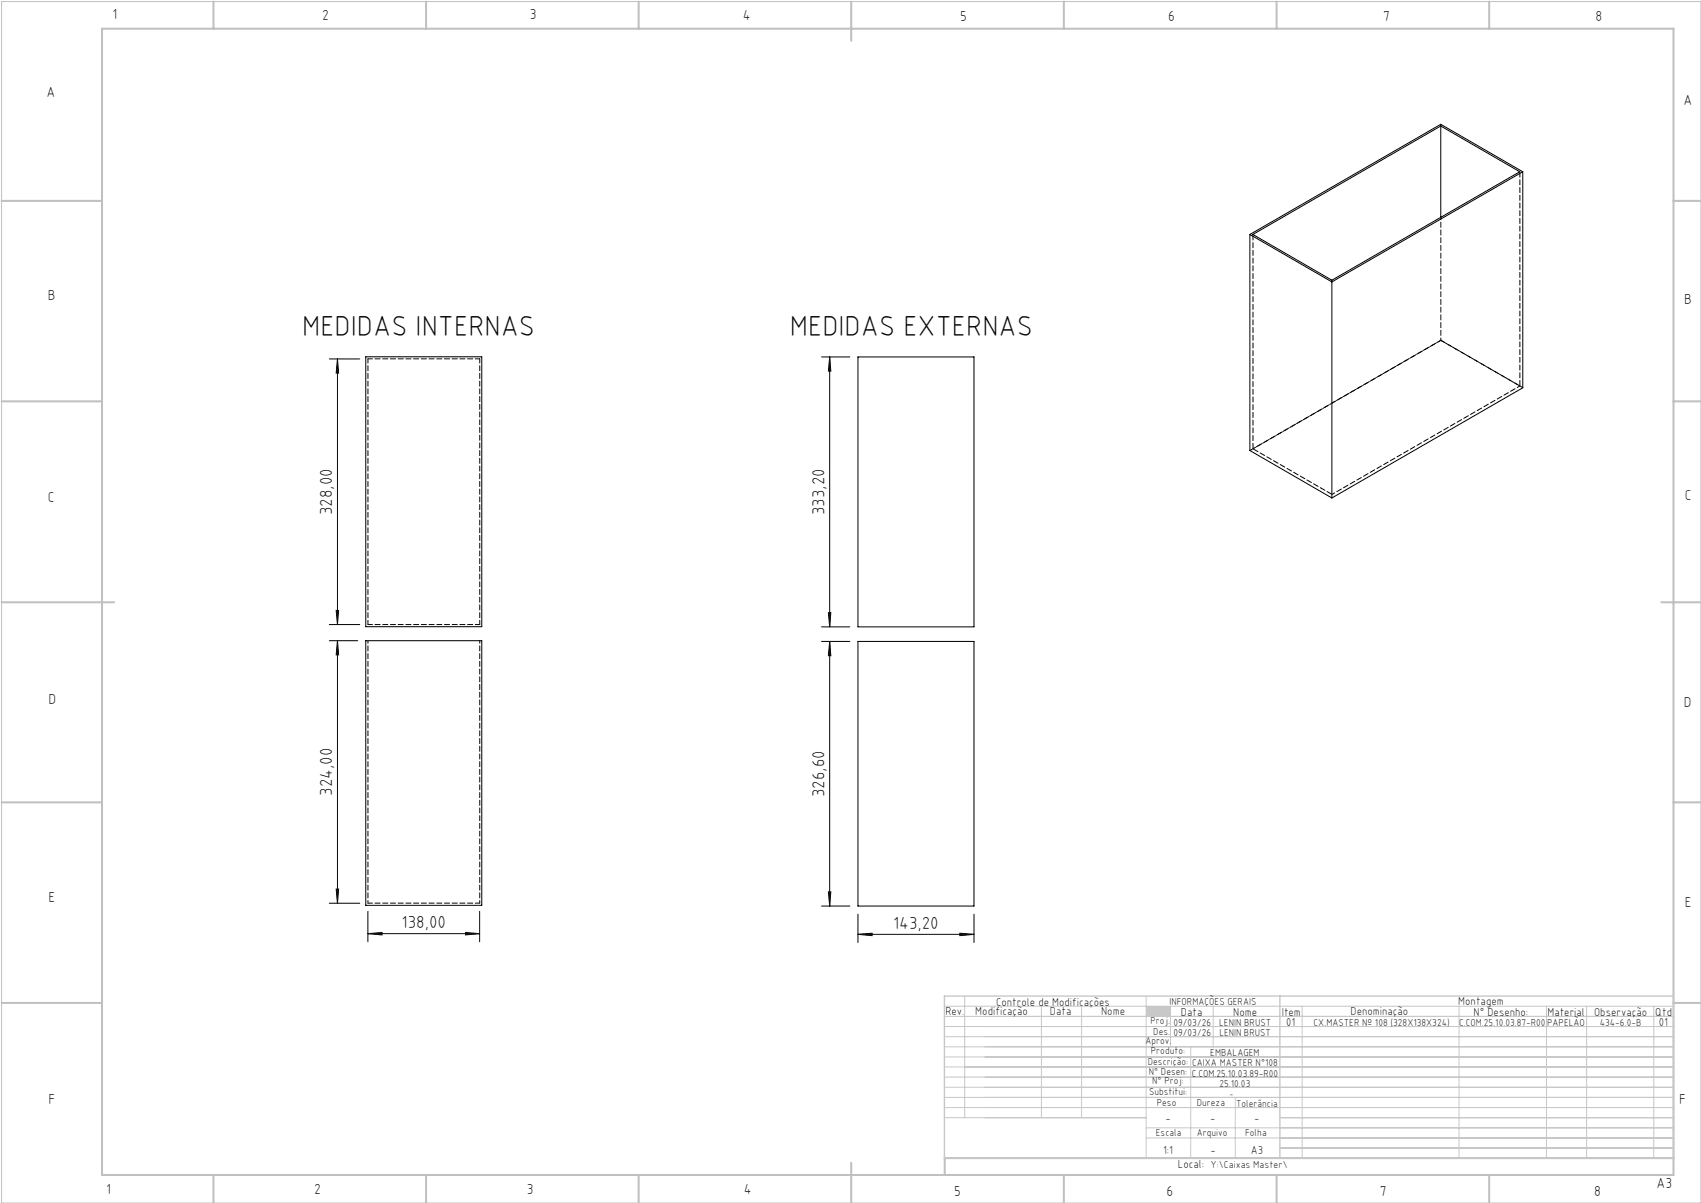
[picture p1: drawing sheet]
<svg xmlns="http://www.w3.org/2000/svg" width="420mm" height="297mm" viewBox="0 0 420 297" stroke-linecap="round" stroke-linejoin="round" font-family="sans-serif">
<path d="M.4 .4h419.6v296.6h-419.6z" fill="none" stroke="#c0c0c0" stroke-width=".25"/>
<g fill="none" stroke="#c0c0c0" stroke-width=".5">
<path d="M25.2 7.1h388v283h-388zM52.7 .4v6.7M105.2 .4v6.7M157.7 .4v6.7M210.2 .4v9.7M262.7 .4v6.7M315.2 .4v6.7M367.7 .4v6.7M.4 49.6h24.8M413.2 49.6h6.8M.4 99.1h24.8M413.2 99.1h6.8"/>
<path d="M.4 148.7h27.8M410.2 148.7h9.8M.4 198.1h24.8M413.2 198.1h6.8M.4 247.6h24.8M413.2 247.6h6.8M52.7 290.1v6.9M105.2 290.1v6.9M157.7 290.1v6.9M210.2 287.1v9.9M262.7 290.1v6.9M315.2 290.1v6.9"/>
<path d="M367.7 290.1v6.9M413.2 285.9h-179.9v4.2"/>
</g>
<g fill="none" stroke="#c3c8d2" stroke-width=".25">
<path d="M233.2 250.9h180M233.2 248.4h180M233.2 253.4h180M233.2 255.9h180M233.2 258.4h180M238.2 245.9v30M257.1 248.4v27.5M267.1 248.4v27.5M283 245.9v40M289 248.4v10M294 258.4v27.5M299.5 248.4v10"/>
<path d="M321.5 248.4v37.5M360.3 248.4v37.5M381.8 248.4v37.5M391.8 248.4v37.5M408.3 248.4v37.5M233.2 260.9h180M233.2 263.4h180M233.2 265.9h180M233.2 268.4h180M233.2 270.9h180M233.2 273.4h180M233.2 275.9h49.8"/>
<path d="M283 278.4h130.2M305 270.9v15M316 275.9h97.2M283 280.9h130.2M316 283.4h97.2"/>
</g>
<path d="M233.2 245.9h180v40h-180zM316 245.9v40" fill="none" stroke="#c3c8d2" stroke-width=".35"/>
<path d="M283 248.4h6v2.5h-6z" fill-rule="evenodd" fill="#c3c8d2"/>
<g fill="none" stroke="#000" stroke-width=".25">
<path d="M355.7 31.1v22.6M308.6 57.9v53.3l20.3 11.7M308.6 57.9l20.3 11.7M309.4 57.9l46.3-26.8 19.5 11.3-46.3 26.8zM376 42.4l-47.1 27.2M376 42.4v53.3l-47.1 27.2M376 42.4l-20.3-11.7-47.1 27.2M328.9 69.6v53.3M81.3 88.6h7.5M83.3 88.6l.3 3.5h-.6zM83.3 88.6v65.6M90.3 88.1h28.7v66.6h-28.7z"/>
<path d="M202.8 88.1h7M204.9 88.1l.2 3.5h-.6zM204.9 88.1v66.7M211.8 88.1h28.7v66.7h-28.7zM81.3 158.2h7M81.3 154.2h7.5M83 150.7h.6l-.3 3.5zM83.3 158.2v64.8M83.3 158.2l.3 3.5h-.6zM90.3 158.2h28.7v65.3h-28.7zM202.8 158.4h7M202.8 154.8h7"/>
<path d="M204.5 151.3h.6l-.2 3.5zM204.9 158.4v65.3M204.9 158.4l.2 3.5h-.6zM211.8 158.4h28.7v65.3h-28.7zM83 219.5h.6l-.3 3.5zM81.3 223h7.5M90.8 230.5l3.5-.3v.6zM90.8 225v7.5M90.8 230.5h27.6M114.9 230.2l3.5 .3-3.5 .3zM118.4 225v7.5M202.8 223.7h7"/>
<path d="M204.5 220.2h.6l-.2 3.5zM211.8 230.7l3.5-.3v.6zM211.8 225.7v7M211.8 230.7h28.7M237 230.4l3.5 .3-3.5 .3zM240.5 225.7v7"/>
</g>
<g fill="#000">
<path d="M83 150.7h.6l-.3 3.5zM83.3 88.6l.3 3.5h-.6zM204.5 151.3h.6l-.2 3.5zM204.9 88.1l.2 3.5h-.6z"/>
<path d="M83.3 158.2l.3 3.5h-.6zM83 219.5h.6l-.3 3.5zM204.9 158.4l.2 3.5h-.6zM204.5 220.2h.6l-.2 3.5z"/>
<path d="M90.8 230.5l3.5-.3v.6zM114.9 230.2l3.5 .3-3.5 .3zM211.8 230.7l3.5-.3v.6zM237 230.4l3.5 .3-3.5 .3z"/>
</g>
<path d="M90.9 158.2v64.8M118.5 158.2v64.8" fill="none" stroke="#000" stroke-width=".25" stroke-dasharray="1.3 .6" stroke-dashoffset=".6"/>
<path d="M90.9 88.6h27.6M118.5 88.6v65.6M90.9 154.2v-65.6M118.5 154.2h-27.6M90.9 223h27.6" fill="none" stroke="#000" stroke-width=".25" stroke-dasharray="1.3 .6" stroke-dashoffset=".2"/>
<path d="M355.8 30.7v.4M328.9 69.2v.4M355.8 84h.1" fill="none" stroke="#000" stroke-width=".25" stroke-dasharray="1.3 .6"/>
<path d="M355.8 53.6v30.4" fill="none" stroke="#000" stroke-width=".25" stroke-dasharray="1.3 .6" stroke-dashoffset=".7"/>
<path d="M355.8 84l-46.4 26.8M328.9 122.1l46.4-26.8" fill="none" stroke="#000" stroke-width=".25" stroke-dasharray="1.3 .6" stroke-dashoffset=".5"/>
<path d="M309.4 57.9v52.9M375.3 42.4v52.9" fill="none" stroke="#000" stroke-width=".25" stroke-dasharray="1.3 .6" stroke-dashoffset="-.1"/>
<path d="M355.8 84l-47.2 27.2" fill="none" stroke="#000" stroke-width=".25" stroke-dasharray="1.3 .6" stroke-dashoffset=".1"/>
<path d="M375.3 95.3l-19.5-11.3M309.4 110.8l19.5 11.3" fill="none" stroke="#000" stroke-width=".25" stroke-dasharray="1.3 .6" stroke-dashoffset="-.2"/>
<path d="M376 95.7l-20.2-11.7" fill="none" stroke="#000" stroke-width=".25" stroke-dasharray="1.3 .6" stroke-dashoffset=".4"/>
<g font-size="7.1">
<text x="74.6" y="82.9">MEDIDAS INTERNAS</text>
<text x="195" y="82.9">MEDIDAS EXTERNAS</text>
</g>
<g font-size="4.3">
<text x="82" y="127.2" transform="rotate(-90 82 127.2)">328,00</text>
<text x="203.6" y="127.2" transform="rotate(-90 203.6 127.2)">333,20</text>
<text x="82" y="196.5" transform="rotate(-90 82 196.5)">324,00</text>
<text x="203.6" y="196.8" transform="rotate(-90 203.6 196.8)">326,60</text>
<text x="99.2" y="229.2">138,00</text>
<text x="220.6" y="229.4">143,20</text>
</g>
<g font-size="3.6">
<text x="27.8" y="4.8">1</text>
<text x="79.5" y="4.9">2</text>
<text x="130.8" y="4.8">3</text>
<text x="183.4" y="4.9">4</text>
<text x="237.1" y="5.1">5</text>
<text x="288.4" y="5.2">6</text>
<text x="341.5" y="5.1">7</text>
<text x="394" y="5.2">8</text>
<text x="11.5" y="24">A</text>
<text x="415.7" y="25.8">A</text>
<text x="11.8" y="74.1">B</text>
<text x="415.8" y="75.1">B</text>
<text x="11.8" y="124">C</text>
<text x="416" y="123.5">C</text>
<text x="12" y="173.7">D</text>
<text x="415.8" y="174.7">D</text>
<text x="12" y="222.6">E</text>
<text x="416" y="223.9">E</text>
<text x="12" y="272.6">F</text>
<text x="414.6" y="272.6">F</text>
<text x="409" y="293.3">A3</text>
<text x="26.2" y="294.8">1</text>
<text x="77.6" y="294.8">2</text>
<text x="130.1" y="294.8">3</text>
<text x="183.7" y="294.7">4</text>
<text x="235.6" y="295.2">5</text>
<text x="288" y="295.2">6</text>
<text x="340.7" y="295.2">7</text>
<text x="393.6" y="295.2">8</text>
</g>
<g font-size="2.9">
<text x="240.8" y="250.6">Modificação</text>
<text x="259.2" y="250.6">Data</text>
<text x="271.9" y="250.6">Nome</text>
<text x="290.9" y="288.4">Local:</text>
</g>
<g font-size="2.8">
<text x="233.4" y="250.6">Rev.</text>
<text x="246" y="248.4">Controle de Modificações</text>
<text x="291.6" y="250.8">Data</text>
<text x="304.5" y="250.8">Nome</text>
<text x="316.5" y="250.9">Item</text>
<text x="333.5" y="250.5">Denominação</text>
<text x="360.1" y="248.2">Montagem</text>
<text x="363.9" y="250.8">N° Desenho:</text>
<text x="382.1" y="250.8">Material</text>
<text x="393.6" y="250.8">Observação</text>
<text x="408.7" y="250.9">Qtd</text>
<text x="317.6" y="253.3">01</text>
<text x="409.6" y="253.3">01</text>
<text x="287.7" y="276.9">-</text>
<text x="298.8" y="276.9">-</text>
<text x="309.7" y="276.9">-</text>
<text x="287.2" y="284.8">1:1</text>
<text x="298.9" y="284.8">-</text>
<text x="308.8" y="284.8">A3</text>
</g>
<g font-size="2.5">
<text x="288.7" y="248.2">INFORMAÇÕES GERAIS</text>
<text x="282.8" y="257.8">Aprov.</text>
<text x="284.1" y="252.9">Proj.</text>
<text x="284.8" y="255.4">Des.</text>
<text x="289.7" y="255.8">09/03/26</text>
<text x="289.7" y="253.3">09/03/26</text>
<text x="301" y="253.3">LENIN BRUST</text>
<text x="301.1" y="255.8">LENIN BRUST</text>
<text x="324.3" y="253.3">CX.MASTER Nº 108 (328X138X324)</text>
<text x="360.3" y="253.3">C.COM.25.10.03.87-R00</text>
<text x="382" y="253.3">PAPELÃO</text>
<text x="395" y="253.3">434-6.0-B</text>
<text x="283.4" y="262.9">Descrição:</text>
<text x="284.2" y="260.3">Produto:</text>
<text x="294.3" y="263.3">CAIXA MASTER N°108</text>
<text x="298.8" y="260.7">EMBALAGEM</text>
<text x="283.7" y="265.4">N° Desen:</text>
<text x="284.5" y="267.7">N° Proj:</text>
<text x="294.3" y="265.9">C.COM.25.10.03.89-R00</text>
<text x="301.1" y="268.3">25.10.03</text>
<text x="283.7" y="270.4">Substitui:</text>
<text x="285.6" y="273">Peso</text>
<text x="295.5" y="273">Dureza</text>
<text x="305.2" y="273.3">Tolerância</text>
<text x="285.4" y="280.4">Escala</text>
<text x="295.5" y="280.4">Arquivo</text>
<text x="307.5" y="280.4">Folha</text>
<text x="298.9" y="288.4">Y:\Caixas Master\</text>
</g>
<text font-size="2.1" x="303.5" y="270.9">-</text>
</svg>
